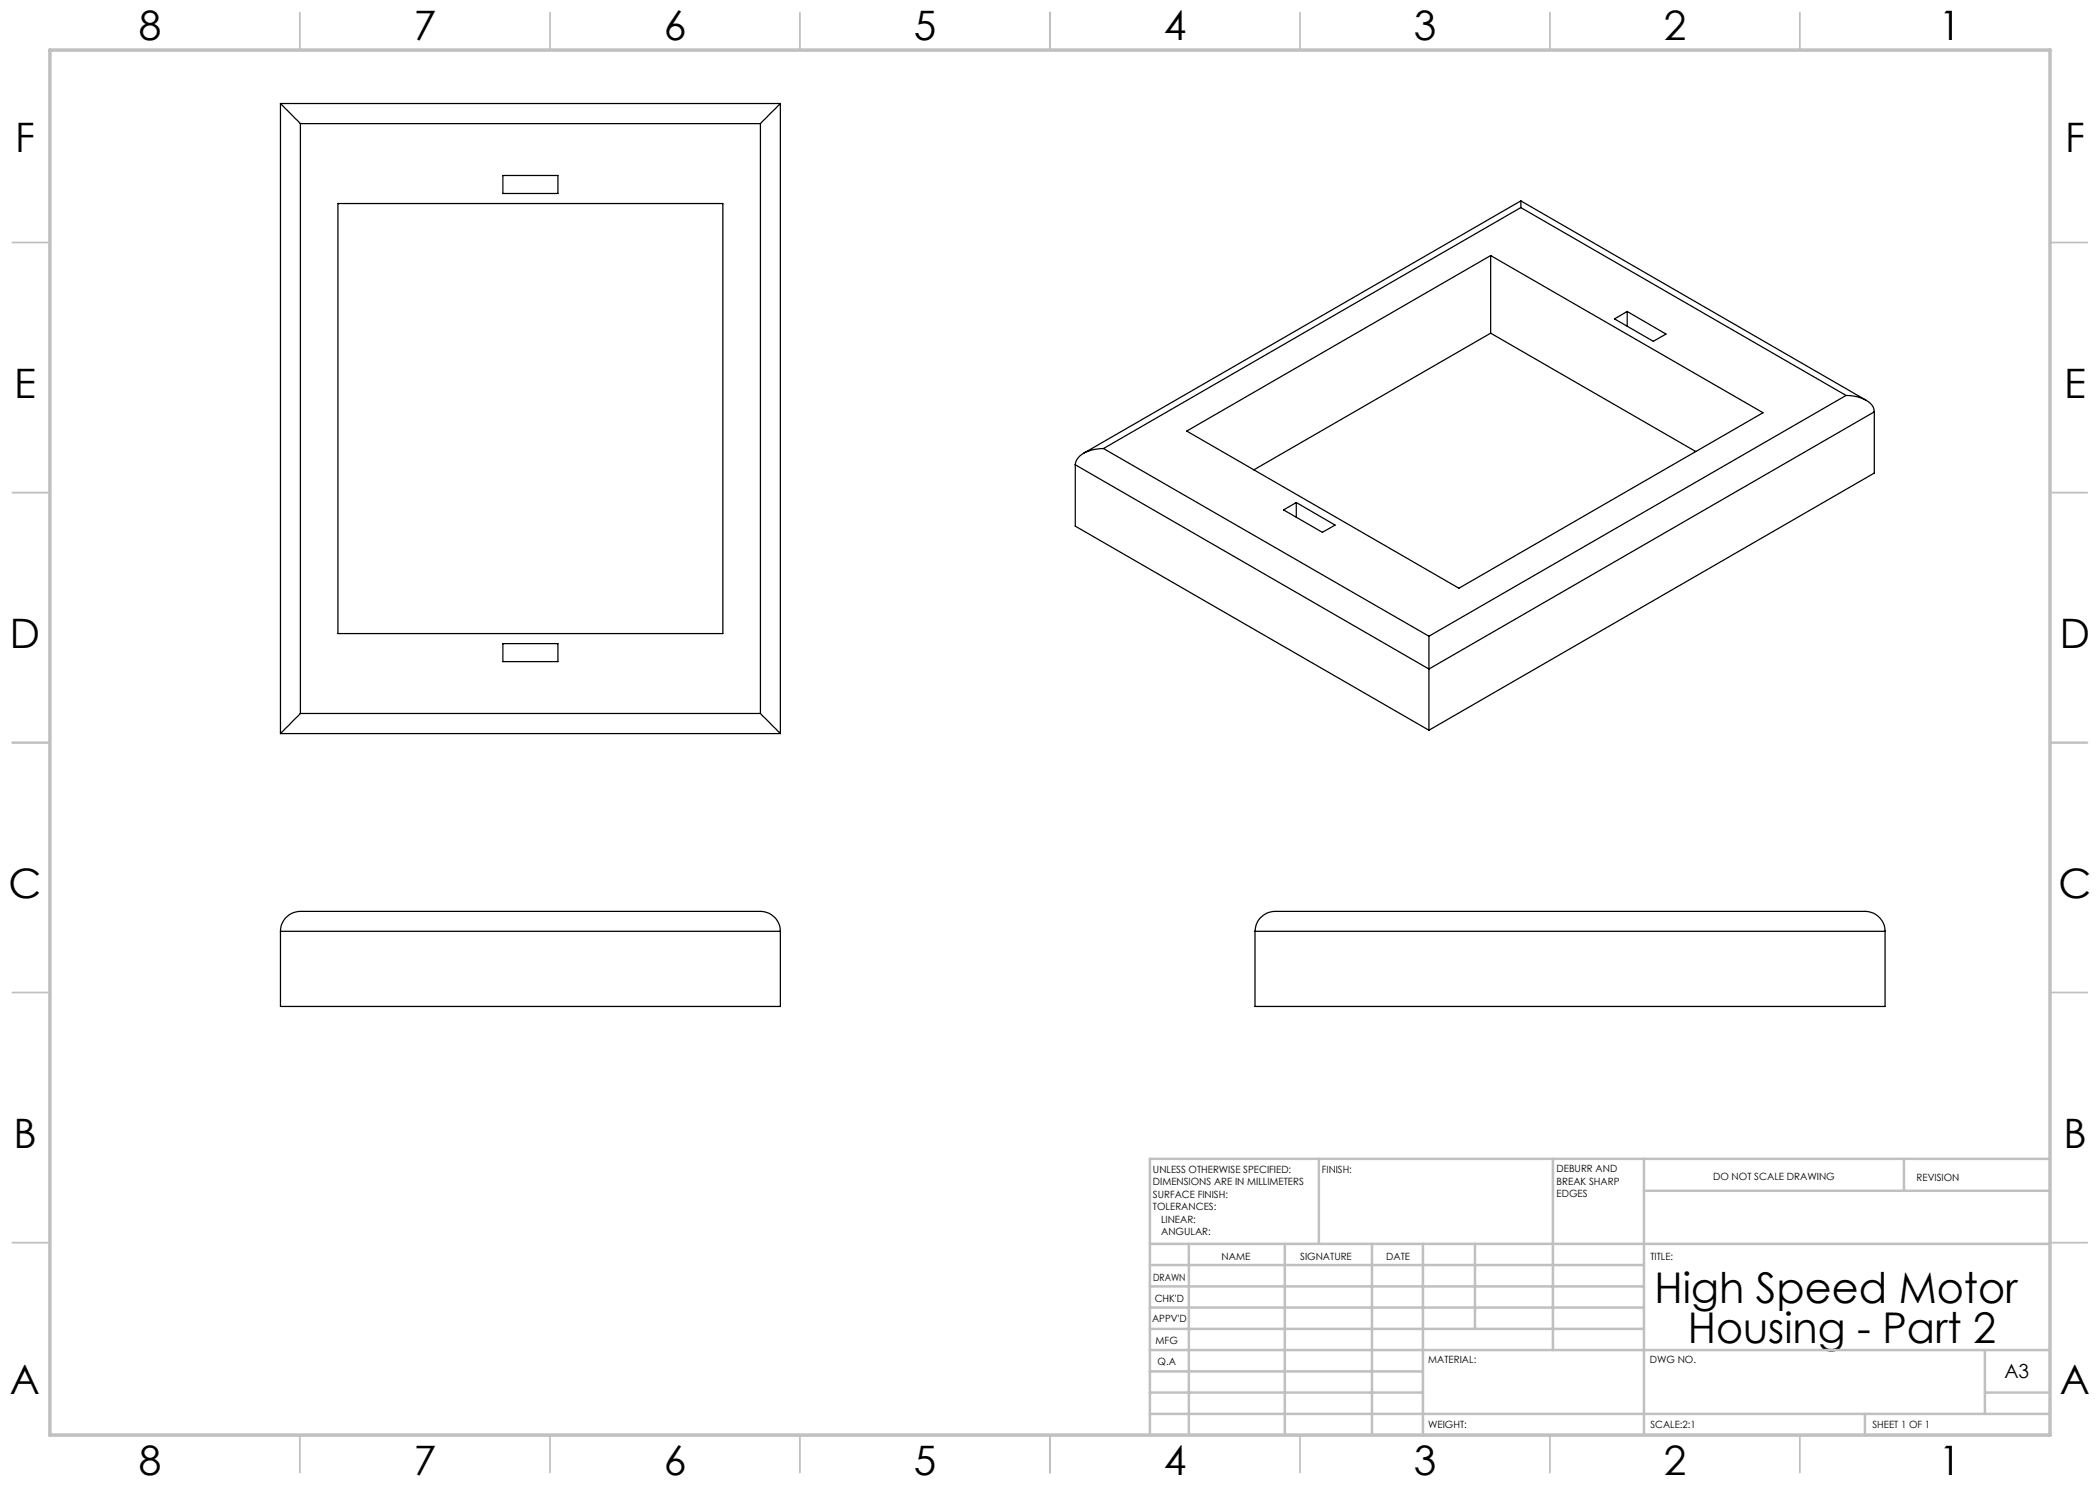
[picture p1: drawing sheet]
<svg xmlns="http://www.w3.org/2000/svg" width="420mm" height="297mm" viewBox="0 0 420 297" stroke-linecap="round" stroke-linejoin="round" font-family="sans-serif">
<g fill="none" stroke="#c0c0c0" stroke-width=".35">
<path d="M60 2.5v7.5M110 2.5v7.5M160 2.5v7.5M210 2.5v7.5M260 2.5v7.5M310 2.5v7.5M360 2.5v7.5M2.5 48.5h7.5M410 48.5h7.5M2.5 98.5h7.5M410 98.5h7.5M2.5 148.5h7.5"/>
<path d="M410 148.5h7.5M2.5 198.5h7.5M410 198.5h7.5M2.5 248.5h7.5M410 248.5h7.5M60 287v7.5M110 287v7.5M160 287v7.5M210 287v7.5M260 287v7.5M310 287v7.5M360 287v7.5"/>
</g>
<g fill="none" stroke="#c0c0c0" stroke-width=".5">
<path d="M263.8 231.8v17M310.6 231.8v38.2M328.8 231.8v55.2M328.8 238.2h81.2M380.8 231.8v6.4M410 231.8h-180v55.2M230 248.8h180M230 257.3h98.8M230 253h98.8M237.8 248.8v38.2M257 248.8v38.2M274.4 248.8v38.2"/>
<path d="M284.6 248.8v38.2M295 248.8v17M230 265.8h98.8M230 261.5h98.8M230 278.5h54.6M230 274.3h54.6M230 270h180M397 278.5h13M397 270v12.8M230 282.8h180M373 282.8v4.2"/>
</g>
<path d="M10 10h400v277h-400z" fill="none" stroke="#c0c0c0" stroke-width=".7"/>
<g fill="none" stroke="#000" stroke-width=".25">
<path d="M56.1 20.7l4 4M56.1 20.7v126M56.1 20.7h100M60.1 24.7v118M60.1 24.7h92M100.6 35.1h11v3.6h-11zM152.1 24.7v118M156.1 20.7l-4 4M156.1 20.7v126M67.6 40.7h77v86h-77zM298.1 51.1v15.5M304.2 40.2v1.3"/>
<path d="M304.2 40.2l-87.5 50.5M304.2 40.2l69 39.8M304.2 41.5l-83.5 48.2M304.2 41.5l65 37.6M298.1 66.6l-47.3 27.4M298.1 66.6l41.1 23.7M322.9 63.8l2.5-1.5 7.8 4.5-2.5 1.5zM325.4 62.3v3M369.2 79.1a7 7 0 0 1 5.2 1.9l.3 .4 .2 1M369.2 79.1l-83.4 48.1M215.1 93l70.7 40.8M215.1 93v12.2l70.7 40.8"/>
<path d="M220.7 89.7a6.8 6.8 0 0 0-5.1 1.9l-.3 .4-.2 1M220.7 89.7l65.1 37.5M237.3 86.2l60.8-35.1 54.5 31.4-60.8 35.1zM374.9 82.4l-89.1 51.4M374.9 82.4v12.2l-89.1 51.4M256.7 102l2.6-1.5 7.7 4.5-2.5 1.5zM259.3 100.5v3M100.6 128.7h11v3.6h-11zM285.8 127.2v6.6M285.8 133.8v12.2M56.1 146.7h100M60.1 142.7l-4 4"/>
<path d="M60.1 142.7h92M152.1 142.7l4 4M56.1 186.3a3.9 3.9 0 0 1 4-4h92a4 4 0 0 1 4 4M56.1 186.3v15h100v-15M56.1 186.3h100M251 186.3a4 4 0 0 1 4-4h118a4 4 0 0 1 4 4M251 186.3v15h126v-15M251 186.3h126"/>
</g>
<g font-size="8.5">
<text x="330.9" y="260.6">High Speed Motor</text>
<text x="337.6" y="268.7">Housing - Part 2</text>
</g>
<g font-size="8.1">
<text x="27.8" y="8">8</text>
<text x="82.8" y="8">7</text>
<text x="132.8" y="8">6</text>
<text x="182.8" y="8">5</text>
<text x="232.8" y="8">4</text>
<text x="282.8" y="8">3</text>
<text x="332.8" y="8">2</text>
<text x="387.8" y="8">1</text>
<text x="3" y="30.4">F</text>
<text x="413" y="30.4">F</text>
<text x="2.8" y="79.6">E</text>
<text x="412.8" y="79.6">E</text>
<text x="2" y="129.6">D</text>
<text x="412" y="129.6">D</text>
<text x="1.7" y="179.6">C</text>
<text x="411.7" y="179.6">C</text>
<text x="2.7" y="229.6">B</text>
<text x="412.7" y="229.6">B</text>
<text x="2" y="278.9">A</text>
<text x="412" y="278.9">A</text>
<text x="27.8" y="295">8</text>
<text x="82.8" y="295">7</text>
<text x="132.8" y="295">6</text>
<text x="182.8" y="295">5</text>
<text x="232.8" y="295">4</text>
<text x="282.8" y="295">3</text>
<text x="332.8" y="295">2</text>
<text x="387.8" y="295">1</text>
</g>
<text font-size="3.9" x="400.9" y="275.5">A3</text>
<g font-size="2">
<text x="230.6" y="234.6">UNLESS OTHERWISE SPECIFIED:</text>
<text x="230.6" y="237.1">DIMENSIONS ARE IN MILLIMETERS</text>
<text x="230.6" y="239.6">SURFACE FINISH:</text>
<text x="264.4" y="234.6">FINISH:</text>
<text x="311.3" y="234.5">DEBURR AND</text>
<text x="311.3" y="237">BREAK SHARP</text>
<text x="311.3" y="239.5">EDGES</text>
<text x="342.6" y="236">DO NOT SCALE DRAWING</text>
<text x="383.3" y="236.2">REVISION</text>
<text x="230.6" y="242.1">TOLERANCES:</text>
<text x="232.2" y="244.6">LINEAR:</text>
<text x="232.2" y="247.1">ANGULAR:</text>
<text x="244.3" y="252">NAME</text>
<text x="260" y="251.9">SIGNATURE</text>
<text x="277.2" y="251.9">DATE</text>
<text x="330.1" y="251.9">TITLE:</text>
<text x="230.6" y="256.1">DRAWN</text>
<text x="230.9" y="260.3">CHK'D</text>
<text x="230.4" y="264.4">APPV'D</text>
<text x="231.1" y="268.8">MFG</text>
<text x="231.5" y="273">Q.A</text>
<text x="285.6" y="272.5">MATERIAL:</text>
<text x="330" y="272.5">DWG NO.</text>
<text x="285.6" y="285.5">WEIGHT:</text>
<text x="330.1" y="285.6">SCALE:2:1</text>
<text x="374.5" y="285.6">SHEET 1 OF 1</text>
</g>
</svg>
